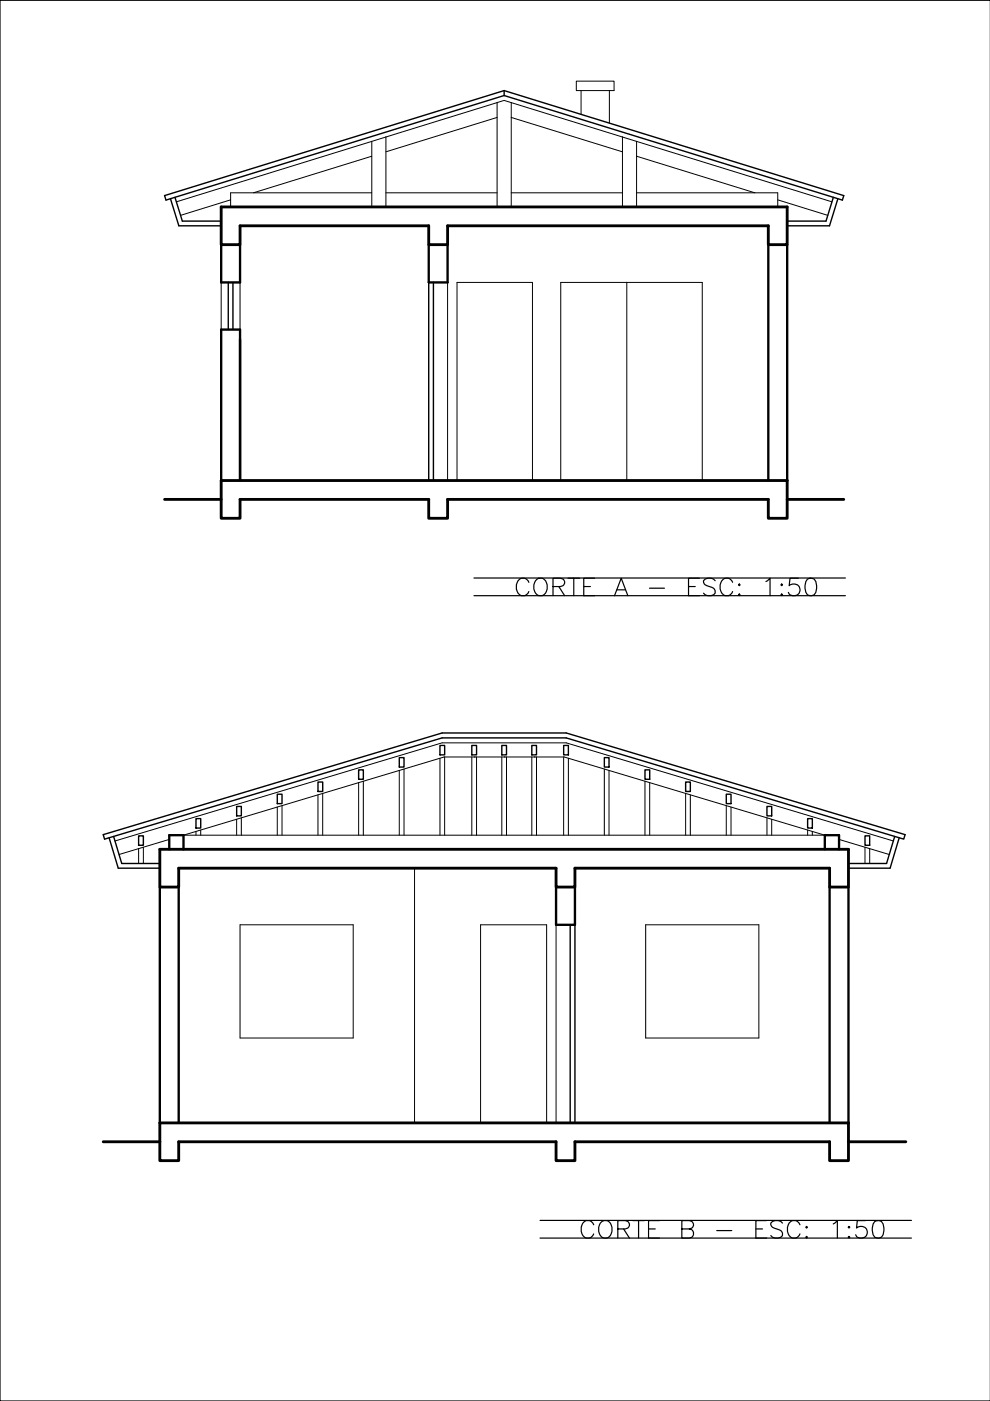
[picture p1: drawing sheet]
<svg xmlns="http://www.w3.org/2000/svg" width="210mm" height="297mm" viewBox="0 0 210 297" stroke-linecap="round" stroke-linejoin="round" font-family="sans-serif">
<!-- layer: 20 Estrutura -->
<path d="M46.9 43.9h120v8h-4v-4h-68v4h-4v-4h-40v4h-4zM34.9 105.9h12M46.9 101.9h120v8h-4v-4h-68v4h-4v-4h-40v4h-4zM166.9 105.9h12M33.9 180.1h146v8h-4v-4h-54v4h-4v-4h-80v4h-4zM21.9 242.1h12M33.9 242.1v4h4v-4h80v4h4v-4h54v4h4v-4M33.9 242.1v-4h146v4M179.9 242.1h12.2" fill="none" stroke="#000" stroke-width=".6"/>
<!-- layer: 15 Piso -->
<g fill="none" stroke="#000" stroke-width=".21">
<path d="M122.2 17.2h8v2h-8zM123.2 19.2v5M129.2 19.2v6.9M78.8 30l-41.4 12.8M78.8 33.1l-25.1 7.8M105.4 21.8l-23.6 7.2M105.4 24.9l-23.6 7.3M108.4 21.8l23.6 7.2M108.4 24.9l23.6 7.3M135 30l41.4 12.8M135 33.1l25.1 7.8M48.9 42.4l-10.6 3.3"/>
<path d="M78.8 40.9h-29.9v3M81.8 40.9h23.6M108.4 40.9h23.6M132.9 59.9v42M135 40.9h29.9v3M164.9 42.4l10.6 3.3M96.9 101.9v-42h16v42M118.9 101.9v-42h30v42M29.4 179.9v3.2M30.4 179.6v3.5M38.9 177.1h136M41.6 176.3v.8"/>
<path d="M42.6 176v1.1M50.2 173.7v3.4M51.2 173.4v3.7M58.8 171.1v6M59.8 170.8v6.3M67.4 168.5v8.6M68.4 168.2v8.9M76 165.9v11.2M77 165.6v11.5M84.7 163.4v13.7M85.7 163.1v14M93.3 160.8v16.3"/>
<path d="M94.3 160.5v16.6M100 160.5v16.6M101 160.5v16.6M106.4 160.5v16.6M107.4 160.5v16.6M112.8 160.5v16.6M113.7 160.5v16.6M119.5 160.5v16.6M120.5 160.8v16.3M128.1 163.1v14M129.1 163.4v13.7M136.7 165.6v11.5"/>
<path d="M137.8 165.9v11.2M145.4 168.2v8.9M146.4 168.5v8.6M154 170.8v6.3M155 171.1v6M162.6 173.4v3.7M163.6 173.7v3.4M171.2 176v1.1M172.2 176.3v.8M183.4 179.6v3.5M184.4 179.9v3.2M50.9 196.1h24v24h-24z"/>
<path d="M136.9 196.1h24v24h-24zM101.9 238.1v-42h14v42"/>
</g>
<!-- layer: 18 Corte -->
<path d="M46.9 51.9v8h4v-8M90.9 51.9v8h4v-8M162.9 51.9v50M166.9 51.9v50M46.9 101.9v-32h4v32M33.9 188.1v50M35.9 180.1v-3h3v3M37.9 188.1v50M117.9 188.1v8h4v-8M174.9 180.1v-3h3v3M175.9 188.1v50M179.9 188.1v50" fill="none" stroke="#000" stroke-width=".5"/>
<!-- layer: 11 Esquadria 1 -->
<g fill="none" stroke="#000" stroke-width=".3">
<path d="M106.9 19.2l-72 22.3 .3 .9 71.7-22.1M106.9 19.2v1.1M106.9 19.2l72 22.3-.3 .9-71.7-22.1M36.1 42.1l1.8 5.8h9M37.1 41.8l1.6 5.1h8.2M48.4 59.9v10M49.4 59.9v10M90.9 59.9v42M91.9 59.9v42M176.7 41.8l-1.6 5.1h-8.2M177.7 42.1l-1.8 5.8h-9M93.3 158h1v2h-1z"/>
<path d="M100 158h1v2h-1zM106.4 158h1v2h-1zM112.8 158h.9v2h-.9zM119.5 158h1v2h-1zM21.9 177l71.8-21.6h26.3l71.9 21.6-.3 .9-71.6-21.5h-26.3l-71.5 21.5zM23.1 177.6l2 6.5h8.8M24.1 177.3l1.7 5.8h8.1M29.4 177.2h1v2h-1zM41.6 173.6h1v2h-1zM50.2 171h1v2h-1zM58.8 168.4h1v2h-1zM67.4 165.8h1v2h-1z"/>
<path d="M76 163.2h1v2h-1zM84.7 160.6h1v2h-1zM128.1 160.6h1v2h-1zM136.7 163.2h1.1v2h-1.1zM145.4 165.8h1v2h-1zM154 168.4h1v2h-1zM162.6 171h1v2h-1zM171.2 173.6h1v2h-1zM183.4 177.2h1v2h-1zM189.7 177.3l-1.7 5.8h-8.1M190.6 177.6l-1.9 6.5h-8.8M120.9 196.1v42"/>
<path d="M121.9 196.1v42"/>
</g>
<!-- layer: 12 Esquadria 2 -->
<path d="M46.9 59.9v10M50.9 59.9v10M78.8 43.9v-13.9l3-1v14.9M94.9 59.9v42M105.4 43.9v-22.1l1.5-.5 1.5 .5v22.1M132 43.9v-14.9l3 1v13.9M24.4 178.3l69.3-20.8h26.3l69.4 20.8M35.9 178l-10.7 3.2M38.9 177.1l55.3-16.6h25.4l55.3 16.6M177.9 178l10.6 3.2M87.9 184.1v54M117.9 196.1v42" fill="none" stroke="#000" stroke-width=".21"/>
<!-- layer: 01 COTAS -->
<path d="M100.5 126.3h78.7M100.5 122.6h78.7M114.5 258.7h78.8M114.5 262.5h78.8" fill="none" stroke="#000" stroke-width=".25"/>
<path d="M100.5 160.5h.1M106.9 160.5h.1M113.3 160.5h.1" fill="none" stroke="#000" stroke-width=".21"/>
<!-- layer: 07 FOLHA -->
<path d="M210 .1h-210v296.9h210" fill="none" stroke="#000" stroke-width=".25"/>
<g font-size="7.5">
<text x="108.3" y="127.7">CORTE A - ESC: 1:50</text>
<text x="122.1" y="263.9">CORTE B - ESC: 1:50</text>
</g>
</svg>
